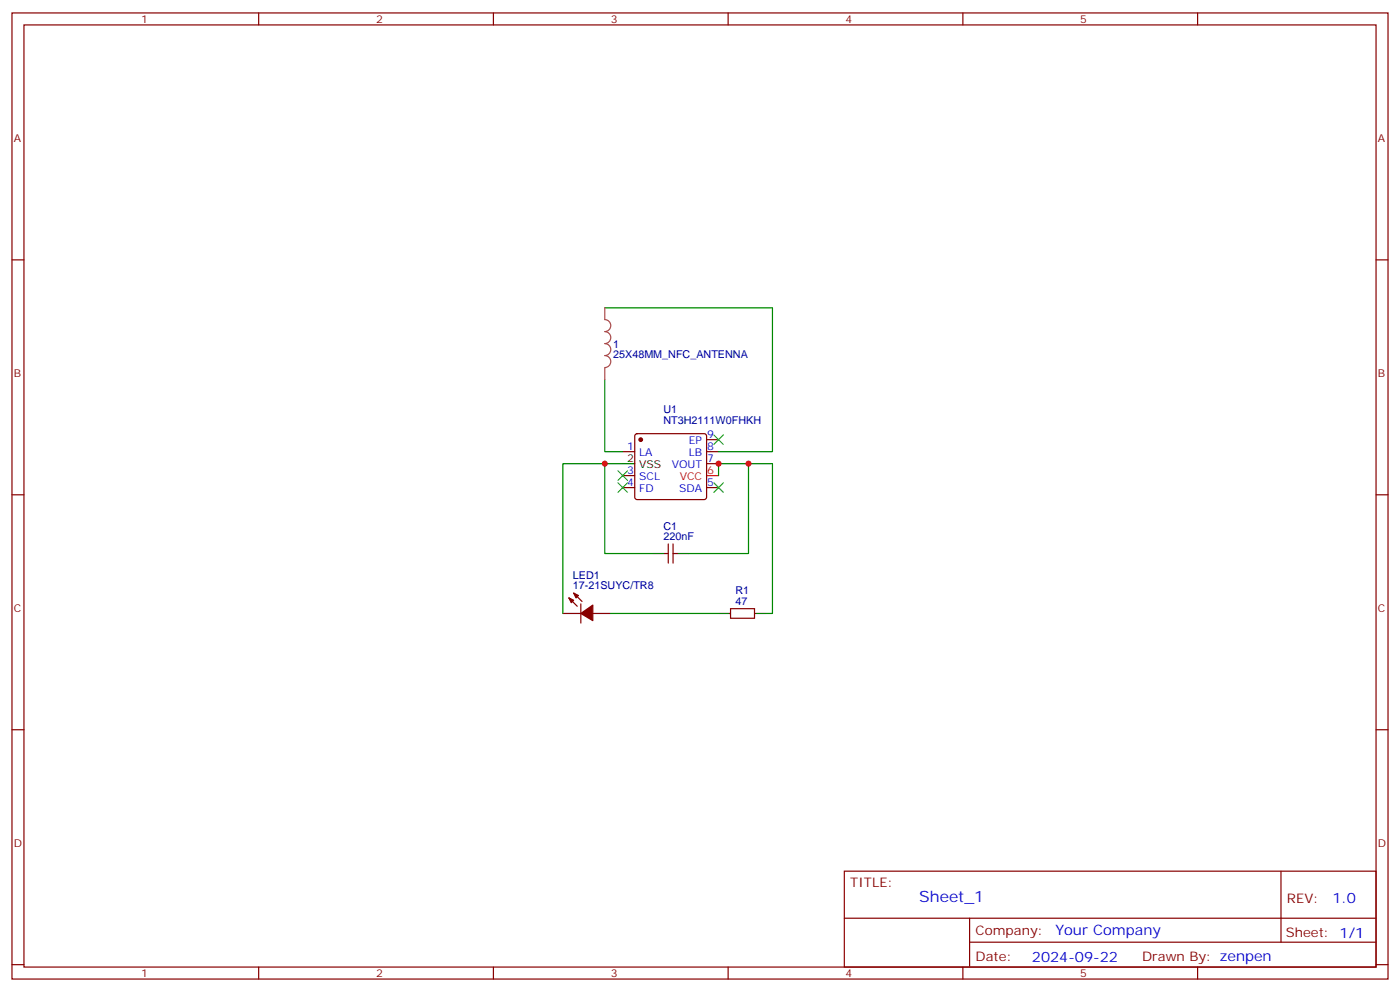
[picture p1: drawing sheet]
<svg xmlns="http://www.w3.org/2000/svg" width="412mm" height="292mm" viewBox="0 0 412 292" stroke-linecap="round" stroke-linejoin="round" font-family="sans-serif">
<g fill="none" stroke="#870000" stroke-width=".35">
<path d="M3.5 3.8h405.4v284.3h-405.4zM7.1 7.3h398.2v277.3h-398.2zM76.2 3.8v3.5M145.3 3.8v3.5M214.5 3.8v3.5M283.6 3.8v3.5M352.8 3.8v3.5M3.5 76.5h3.6M405.3 76.5h3.6M183.4 132.9h3.6M183.4 140h3.6M187.2 127.8l.5-.2h19.7l.5 .2 .2 .5v18l-.2 .5-.5 .2h-19.7l-.5-.2-.2-.5v-18z"/>
<path d="M208.1 129.4h3.6M208.1 132.9h3.6M208.1 136.5h3.6M3.5 145.6h3.6M183.4 143.5h3.6M208.1 143.5h3.6M405.3 145.6h3.6M167.6 176l2.4 2.4M169 174.6l2.4 2.4M171.1 177.7v5.7M195.8 162.9h1M196.8 160.1v5.6"/>
<path d="M198.3 160.1v5.6M198.3 162.9h1M215.2 179.1h7v2.9h-7zM165.8 180.6h5.3M174.6 180.6h5.3M3.5 214.8h3.6M405.3 214.8h3.6M248.7 256.4h156.6v28.2h-156.6zM377.3 256.4v20.9M248.7 270.2h156.5M285.6 277.3h119.6M285.6 270.2v14.2"/>
<path d="M3.5 283.9h3.6M76.2 284.6v3.5M145.3 284.6v3.5M214.5 284.6v3.5M283.6 284.6v3.5M352.8 284.6v3.5M405.3 283.9h3.6"/>
</g>
<path d="M208.1 140h3.6" fill="none" stroke="#f00" stroke-width=".35"/>
<path d="M183.4 136.5h3.6M192.3 162.9h3.5M199.3 162.9h3.5M211.7 180.6h3.5M222.2 180.6h3.6" fill="none" stroke="#000" stroke-width=".35"/>
<g fill="#870000" stroke="#870000" stroke-width=".35">
<path d="M167.6 176l1.4 .7-.7 .7z"/>
<path d="M169 174.6l1.4 .7-.7 .7z"/>
<path d="M171.1 180.6l3.5-2.5v4.6z"/>
<circle cx="188.7" cy="129.4" r=".53"/>
</g>
<path d="M178.2 90.6h49.3v42.3h-15.8M178.2 111.8v21.1h5.2M178.2 136.5v26.4h14.1M183.4 136.5h-17.6v44.1M211.7 140v-3.5h15.8v44.1h-1.7M220.5 136.5v26.4h-17.7M179.9 180.6h31.8" fill="none" stroke="#008700" stroke-width=".35"/>
<path d="M182 138.6l2.9 2.8M184.9 138.6l-2.9 2.8M210.3 128l2.8 2.8M213.1 128l-2.8 2.8M182 142.1l2.9 2.8M184.9 142.1l-2.9 2.8M210.3 142.1l2.8 2.8M213.1 142.1l-2.8 2.8" fill="none" stroke="#3c3" stroke-width=".35"/>
<path d="M178.2 90.6v3.5a1.76 1.76 0 0 1 1.7 1.7 1.76 1.76 0 0 1-1.7 1.8 1.76 1.76 0 0 1 1.7 1.8 1.76 1.76 0 0 1-1.7 1.7 1.76 1.76 0 0 1 1.7 1.8 1.76 1.76 0 0 1-1.7 1.7 1.76 1.76 0 0 1 1.7 1.8 1.76 1.76 0 0 1-1.7 1.8M178.2 108.3v3.5" fill="none" stroke="#a64a4a" stroke-width=".35"/>
<g fill="#c00">
<circle cx="220.5" cy="136.5" r=".88"/>
<circle cx="178.2" cy="136.5" r=".88"/>
<circle cx="211.7" cy="136.5" r=".88"/>
</g>
<text font-size="4.6" fill="#00f" x="270.8" y="265.4">Sheet_1</text>
<g font-size="4.2" fill="#00f">
<text x="392.5" y="265.7">1.0</text>
<text x="310.9" y="275.2">Your Company</text>
<text x="304" y="283">2024-09-22</text>
</g>
<g font-size="3.9" fill="#800">
<text x="250.5" y="261">TITLE:</text>
<text x="379.1" y="265.7">REV:</text>
<text x="287.4" y="275.2">Company:</text>
<text x="378.7" y="275.8">Sheet: 1/1</text>
<text x="287.4" y="282.9">Date:</text>
<text x="336.4" y="282.9">Draw</text>
<text x="346.6" y="282.9">n By: zenpen</text>
</g>
<g font-size="3.2" fill="#800">
<text x="41.6" y="6.8">1</text>
<text x="110.8" y="6.8">2</text>
<text x="179.9" y="6.8">3</text>
<text x="249.1" y="6.8">4</text>
<text x="318.2" y="6.8">5</text>
<text x="4.1" y="41.9">A</text>
<text x="405.9" y="41.9">A</text>
<text x="4.1" y="111.1">B</text>
<text x="405.9" y="111.1">B</text>
<text x="4.1" y="180.2">C</text>
<text x="405.9" y="180.2">C</text>
<text x="4.1" y="249.3">D</text>
<text x="405.9" y="249.3">D</text>
<text x="41.6" y="287.6">1</text>
<text x="110.8" y="287.6">2</text>
<text x="179.9" y="287.6">3</text>
<text x="249.1" y="287.6">4</text>
<text x="318.2" y="287.6">5</text>
</g>
<g font-size="3.2" fill="#000080">
<text x="180.6" y="105.5">25X48MM_NFC_ANTENNA</text>
<text x="180.6" y="102.3">1</text>
<text x="195.4" y="124.8">NT3H2111W0FHKH</text>
<text x="195.4" y="121.6">U1</text>
<text x="195.4" y="155.9">C1</text>
<text x="195.4" y="159">220nF</text>
<text x="168.7" y="173.5">17-21SUYC/TR8</text>
<text x="168.7" y="170.4">LED1</text>
<text x="216.6" y="178.1">47</text>
<text x="216.6" y="175">R1</text>
</g>
<g font-size="3.2" fill="#00f">
<text x="202.9" y="130.8">EP</text>
<text x="208.3" y="129">9</text>
<text x="184.8" y="132.6">1</text>
<text x="188.3" y="134.3">LA</text>
<text x="197.9" y="137.9">VOUT</text>
<text x="202.9" y="134.3">LB</text>
<text x="208.3" y="132.6">8</text>
<text x="208.3" y="136.1">7</text>
<text x="184.8" y="143.2">4</text>
<text x="184.8" y="139.6">3</text>
<text x="188.3" y="141.4">SCL</text>
<text x="208.3" y="143.2">5</text>
<text x="188.3" y="144.9">FD</text>
<text x="200.1" y="144.9">SDA</text>
</g>
<g font-size="3.2">
<text x="184.8" y="136.1">2</text>
<text x="188.3" y="137.9">VSS</text>
</g>
<g font-size="3.2" fill="#f00">
<text x="200.2" y="141.4">VCC</text>
<text x="208.3" y="139.6">6</text>
</g>
</svg>
